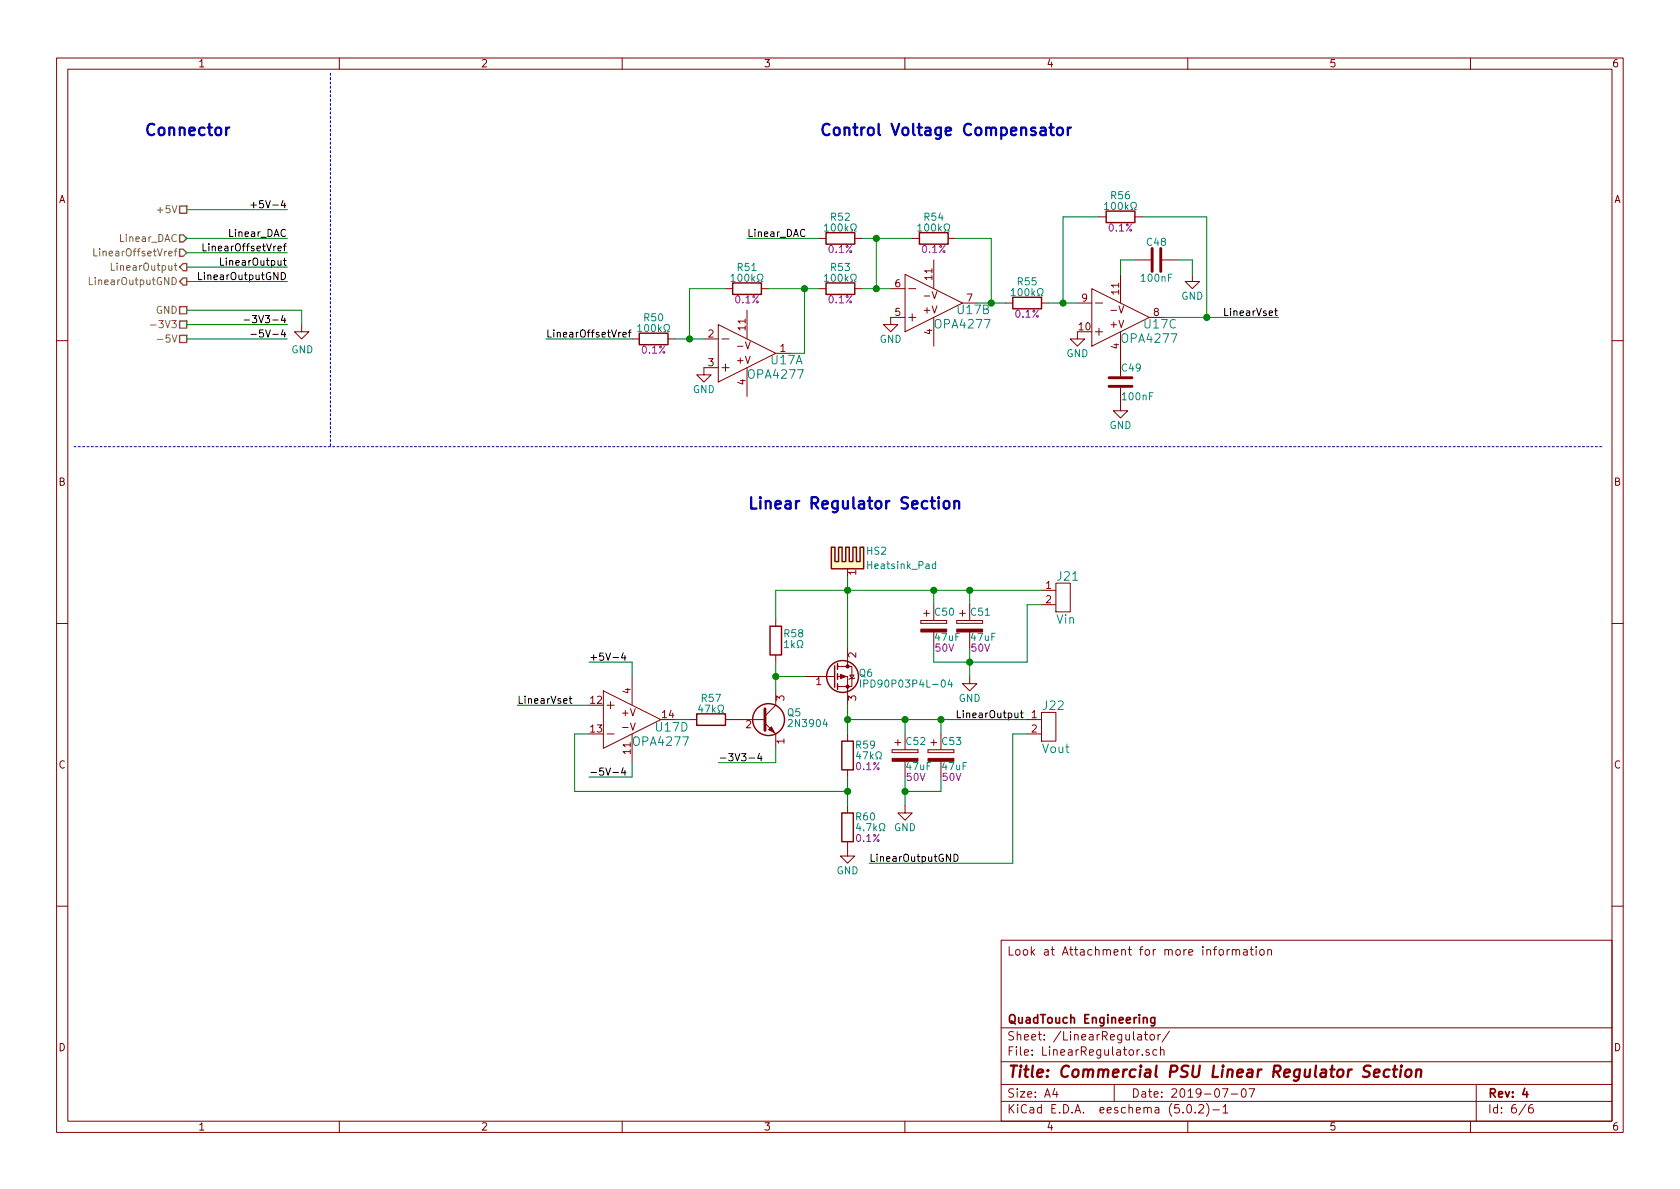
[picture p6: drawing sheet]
EESchema Schematic File Version 4
LIBS:Version 4-cache
EELAYER 26 0
EELAYER END
$Descr A4 11693 8268
encoding utf-8
Sheet 6 6
Title "Commercial PSU Linear Regulator Section"
Date "2019-07-07"
Rev "4"
Comp "QuadTouch Engineering"
Comment1 ""
Comment2 ""
Comment3 ""
Comment4 "Look at Attachment for more information"
$EndDescr
$Comp
L Device:Q_PMOS_GDS Q6
U 1 1
P 5800 4700
F 0 "Q6" H 5975 4725 50  0000 L CNN
F 1 "IPD90P03P4L-04" H 5975 4650 50  0000 L CNN
F 2 "TO_SOT_Packages_SMD:TO-252-3_TabPin2" H 6000 4800 50  0001 C CNN
F 3 "~" H 5800 4700 50  0001 C CNN
	1    5800 4700
	1    0    0    -1  
$EndComp
$Comp
L Device:R R59
U 1 1
P 5900 5250
F 0 "R59" H 5950 5325 50  0000 L CNN
F 1 "47kΩ" H 5950 5250 50  0000 L CNN
F 2 "Resistors_SMD:R_0603_HandSoldering" V 5830 5250 50  0001 C CNN
F 3 "~" H 5900 5250 50  0001 C CNN
F 4 "0.1%" H 5950 5175 50  0000 L CNN "Tolerance"
	1    5900 5250
	1    0    0    -1  
$EndComp
$Comp
L Device:R R60
U 1 1
P 5900 5750
F 0 "R60" H 5950 5825 50  0000 L CNN
F 1 "4.7kΩ" H 5950 5750 50  0000 L CNN
F 2 "Resistors_SMD:R_0603_HandSoldering" V 5830 5750 50  0001 C CNN
F 3 "~" H 5900 5750 50  0001 C CNN
F 4 "0.1%" H 5950 5675 50  0000 L CNN "Tolerance"
	1    5900 5750
	1    0    0    -1  
$EndComp
Text Label 6050 6000 0    50   ~ 0
LinearOutputGND
$Comp
L Device:R R58
U 1 1
P 5400 4450
F 0 "R58" H 5450 4500 50  0000 L CNN
F 1 "1kΩ" H 5450 4425 50  0000 L CNN
F 2 "Resistors_SMD:R_0603_HandSoldering" V 5330 4450 50  0001 C CNN
F 3 "~" H 5400 4450 50  0001 C CNN
F 4 "0.1%" H 5450 4375 50  0001 L CNN "Tolerance"
	1    5400 4450
	1    0    0    -1  
$EndComp
$Comp
L Device:Q_NPN_EBC Q5
U 1 1
P 5300 5000
F 0 "Q5" H 5475 5050 50  0000 L CNN
F 1 "2N3904" H 5475 4975 50  0000 L CNN
F 2 "CustomFootprint:TO-92_Inline_Wide" H 5500 5100 50  0001 C CNN
F 3 "~" H 5300 5000 50  0001 C CNN
	1    5300 5000
	1    0    0    -1  
$EndComp
Wire Wire Line
	5400 4600 5400 4700
Connection ~ 5400 4700
Wire Wire Line
	5400 4700 5400 4800
Wire Wire Line
	5400 4700 5600 4700
$Comp
L Device:R R57
U 1 1
P 4950 5000
F 0 "R57" V 4800 5000 50  0000 C CNN
F 1 "47kΩ" V 4875 5000 50  0000 C CNN
F 2 "Resistors_SMD:R_0603_HandSoldering" V 4880 5000 50  0001 C CNN
F 3 "~" H 4950 5000 50  0001 C CNN
	1    4950 5000
	0    1    1    0   
$EndComp
$Comp
L Custom_Library:LM324 U?
U 4 1
P 4400 5000
AR Path="/5D0E99D9/5D0F9934" Ref="U?"  Part="3" 
AR Path="/5D3C05D4/5D0F9934" Ref="U17"  Part="4" 
F 0 "U17" H 4675 4950 60  0000 C CNN
F 1 "OPA4277" H 4600 4850 60  0000 C CNN
F 2 "Housings_SOIC:SOIC-14_3.9x8.7mm_Pitch1.27mm" H 4400 5000 60  0001 C CNN
F 3 "" H 4400 5000 60  0000 C CNN
	4    4400 5000
	1    0    0    -1  
$EndComp
Wire Wire Line
	4100 5100 4000 5100
Wire Wire Line
	4000 5100 4000 5500
$Comp
L Custom_Library:LM324 U?
U 3 1
P 7800 2200
AR Path="/5D0E99D9/5D0F9B97" Ref="U?"  Part="3" 
AR Path="/5D3C05D4/5D0F9B97" Ref="U17"  Part="3" 
F 0 "U17" H 8075 2250 60  0000 C CNN
F 1 "OPA4277" H 8000 2350 60  0000 C CNN
F 2 "Housings_SOIC:SOIC-14_3.9x8.7mm_Pitch1.27mm" H 7800 2200 60  0001 C CNN
F 3 "" H 7800 2200 60  0000 C CNN
	3    7800 2200
	1    0    0    1   
$EndComp
$Comp
L Device:R R56
U 1 1
P 7800 1500
F 0 "R56" V 7650 1500 50  0000 C CNN
F 1 "100kΩ" V 7725 1500 50  0000 C CNN
F 2 "Resistors_SMD:R_0603_HandSoldering" V 7730 1500 50  0001 C CNN
F 3 "~" H 7800 1500 50  0001 C CNN
F 4 "0.1%" V 7875 1500 50  0000 C CNN "Tolerance"
	1    7800 1500
	0    1    1    0   
$EndComp
$Comp
L Device:R R55
U 1 1
P 7150 2100
F 0 "R55" V 7000 2100 50  0000 C CNN
F 1 "100kΩ" V 7075 2100 50  0000 C CNN
F 2 "Resistors_SMD:R_0603_HandSoldering" V 7080 2100 50  0001 C CNN
F 3 "~" H 7150 2100 50  0001 C CNN
F 4 "0.1%" V 7225 2100 50  0000 C CNN "Tolerance"
	1    7150 2100
	0    1    1    0   
$EndComp
Wire Wire Line
	7300 2100 7400 2100
Wire Wire Line
	7400 1500 7650 1500
Connection ~ 7400 2100
Wire Wire Line
	7400 2100 7500 2100
$Comp
L power:GND #PWR0145
U 1 1
P 7500 2300
F 0 "#PWR0145" H 7500 2050 50  0001 C CNN
F 1 "GND" H 7500 2150 50  0000 C CNN
F 2 "" H 7500 2300 50  0001 C CNN
F 3 "" H 7500 2300 50  0001 C CNN
	1    7500 2300
	1    0    0    -1  
$EndComp
$Comp
L Device:C C49
U 1 1
P 7800 2650
F 0 "C49" H 7800 2750 50  0000 L CNN
F 1 "100nF" H 7800 2550 50  0000 L CNN
F 2 "Capacitors_SMD:C_0603_HandSoldering" H 7838 2500 50  0001 C CNN
F 3 "~" H 7800 2650 50  0001 C CNN
	1    7800 2650
	1    0    0    -1  
$EndComp
$Comp
L power:GND #PWR0146
U 1 1
P 7800 2800
F 0 "#PWR0146" H 7800 2550 50  0001 C CNN
F 1 "GND" H 7800 2650 50  0000 C CNN
F 2 "" H 7800 2800 50  0001 C CNN
F 3 "" H 7800 2800 50  0001 C CNN
	1    7800 2800
	1    0    0    -1  
$EndComp
$Comp
L Custom_Library:LM324 U?
U 2 1
P 6500 2100
AR Path="/5D0E99D9/5D0FB57B" Ref="U?"  Part="3" 
AR Path="/5D3C05D4/5D0FB57B" Ref="U17"  Part="2" 
F 0 "U17" H 6775 2150 60  0000 C CNN
F 1 "OPA4277" H 6700 2250 60  0000 C CNN
F 2 "Housings_SOIC:SOIC-14_3.9x8.7mm_Pitch1.27mm" H 6500 2100 60  0001 C CNN
F 3 "" H 6500 2100 60  0000 C CNN
	2    6500 2100
	1    0    0    1   
$EndComp
$Comp
L Device:R R54
U 1 1
P 6500 1650
F 0 "R54" V 6350 1650 50  0000 C CNN
F 1 "100kΩ" V 6425 1650 50  0000 C CNN
F 2 "Resistors_SMD:R_0603_HandSoldering" V 6430 1650 50  0001 C CNN
F 3 "~" H 6500 1650 50  0001 C CNN
F 4 "0.1%" V 6575 1650 50  0000 C CNN "Tolerance"
	1    6500 1650
	0    1    1    0   
$EndComp
$Comp
L Device:R R53
U 1 1
P 5850 2000
F 0 "R53" V 5700 2000 50  0000 C CNN
F 1 "100kΩ" V 5775 2000 50  0000 C CNN
F 2 "Resistors_SMD:R_0603_HandSoldering" V 5780 2000 50  0001 C CNN
F 3 "~" H 5850 2000 50  0001 C CNN
F 4 "0.1%" V 5925 2000 50  0000 C CNN "Tolerance"
	1    5850 2000
	0    1    1    0   
$EndComp
$Comp
L Device:R R52
U 1 1
P 5850 1650
F 0 "R52" V 5700 1650 50  0000 C CNN
F 1 "100kΩ" V 5775 1650 50  0000 C CNN
F 2 "Resistors_SMD:R_0603_HandSoldering" V 5780 1650 50  0001 C CNN
F 3 "~" H 5850 1650 50  0001 C CNN
F 4 "0.1%" V 5925 1650 50  0000 C CNN "Tolerance"
	1    5850 1650
	0    1    1    0   
$EndComp
Wire Wire Line
	6000 1650 6100 1650
Text HLabel 1300 1650 0    50   Input ~ 0
Linear_DAC
$Comp
L Device:CP C?
U 1 1
P 6300 5250
AR Path="/5D0E99D9/5D12347C" Ref="C?"  Part="1" 
AR Path="/5D3C05D4/5D12347C" Ref="C52"  Part="1" 
F 0 "C52" H 6300 5350 50  0000 L CNN
F 1 "47uF" H 6300 5175 50  0000 L CNN
F 2 "CustomFootprint:Radial-6mm-Pitch-2.5mm-Pin-0.6mm" H 6338 5100 50  0001 C CNN
F 3 "~" H 6300 5250 50  0001 C CNN
F 4 "50V" H 6375 5100 50  0000 C CNN "Voltage"
	1    6300 5250
	1    0    0    -1  
$EndComp
$Comp
L power:GND #PWR?
U 1 1
P 6300 5600
AR Path="/5D0E99D9/5D123483" Ref="#PWR?"  Part="1" 
AR Path="/5D3C05D4/5D123483" Ref="#PWR0150"  Part="1" 
F 0 "#PWR0150" H 6300 5350 50  0001 C CNN
F 1 "GND" H 6300 5450 50  0000 C CNN
F 2 "" H 6300 5600 50  0001 C CNN
F 3 "" H 6300 5600 50  0001 C CNN
	1    6300 5600
	1    0    0    -1  
$EndComp
Wire Wire Line
	6300 5600 6300 5500
Wire Wire Line
	6300 5500 6550 5500
Wire Wire Line
	6550 5500 6550 5400
Connection ~ 6300 5500
Wire Wire Line
	6300 5500 6300 5400
Wire Wire Line
	6550 5100 6550 5000
Wire Wire Line
	6550 5000 6300 5000
Wire Wire Line
	6300 5100 6300 5000
Connection ~ 6300 5000
Wire Wire Line
	6300 5000 5900 5000
$Comp
L Device:CP C?
U 1 1
P 6550 5250
AR Path="/5D0E99D9/5D123494" Ref="C?"  Part="1" 
AR Path="/5D3C05D4/5D123494" Ref="C53"  Part="1" 
F 0 "C53" H 6550 5350 50  0000 L CNN
F 1 "47uF" H 6550 5175 50  0000 L CNN
F 2 "CustomFootprint:Radial-6mm-Pitch-2.5mm-Pin-0.6mm" H 6588 5100 50  0001 C CNN
F 3 "~" H 6550 5250 50  0001 C CNN
F 4 "50V" H 6625 5100 50  0000 C CNN "Voltage"
	1    6550 5250
	1    0    0    -1  
$EndComp
$Comp
L Custom_Library:Header_1X2 J?
U 1 1
P 7250 5050
AR Path="/5D0E99D9/5D12349B" Ref="J?"  Part="1" 
AR Path="/5D3C05D4/5D12349B" Ref="J22"  Part="1" 
F 0 "J22" H 7250 5200 60  0000 R CNN
F 1 "Vout" H 7250 4900 60  0000 R CNN
F 2 "CustomFootprint:Terminal_Block-5mm" H 7250 5050 60  0001 C CNN
F 3 "" H 7250 5050 60  0000 C CNN
	1    7250 5050
	-1   0    0    -1  
$EndComp
Text Label 6650 5000 0    50   ~ 0
LinearOutput
Wire Wire Line
	6550 5000 7150 5000
Connection ~ 6550 5000
Wire Wire Line
	7150 5100 7050 5100
Wire Wire Line
	7050 5100 7050 6000
Wire Wire Line
	5200 1650 5700 1650
$Comp
L Custom_Library:LM324 U?
U 1 1
P 5200 2450
AR Path="/5D0E99D9/5D131DBE" Ref="U?"  Part="3" 
AR Path="/5D3C05D4/5D131DBE" Ref="U17"  Part="1" 
F 0 "U17" H 5475 2500 60  0000 C CNN
F 1 "OPA4277" H 5400 2600 60  0000 C CNN
F 2 "Housings_SOIC:SOIC-14_3.9x8.7mm_Pitch1.27mm" H 5200 2450 60  0001 C CNN
F 3 "" H 5200 2450 60  0000 C CNN
	1    5200 2450
	1    0    0    1   
$EndComp
$Comp
L Device:R R51
U 1 1
P 5200 2000
F 0 "R51" V 5050 2000 50  0000 C CNN
F 1 "100kΩ" V 5125 2000 50  0000 C CNN
F 2 "Resistors_SMD:R_0603_HandSoldering" V 5130 2000 50  0001 C CNN
F 3 "~" H 5200 2000 50  0001 C CNN
F 4 "0.1%" V 5275 2000 50  0000 C CNN "Tolerance"
	1    5200 2000
	0    1    1    0   
$EndComp
Wire Wire Line
	5600 2450 5500 2450
$Comp
L Device:R R50
U 1 1
P 4550 2350
F 0 "R50" V 4400 2350 50  0000 C CNN
F 1 "100kΩ" V 4475 2350 50  0000 C CNN
F 2 "Resistors_SMD:R_0603_HandSoldering" V 4480 2350 50  0001 C CNN
F 3 "~" H 4550 2350 50  0001 C CNN
F 4 "0.1%" V 4625 2350 50  0000 C CNN "Tolerance"
	1    4550 2350
	0    1    1    0   
$EndComp
Wire Wire Line
	4700 2350 4800 2350
Wire Wire Line
	4800 2000 5050 2000
Connection ~ 4800 2350
Wire Wire Line
	4800 2350 4900 2350
$Comp
L power:GND #PWR0151
U 1 1
P 4900 2550
F 0 "#PWR0151" H 4900 2300 50  0001 C CNN
F 1 "GND" H 4900 2400 50  0000 C CNN
F 2 "" H 4900 2550 50  0001 C CNN
F 3 "" H 4900 2550 50  0001 C CNN
	1    4900 2550
	1    0    0    -1  
$EndComp
Wire Wire Line
	6650 1650 6900 1650
Connection ~ 6100 1650
Wire Wire Line
	6100 1650 6350 1650
$Comp
L Device:C C48
U 1 1
P 8050 1800
F 0 "C48" V 7925 1800 50  0000 C CNN
F 1 "100nF" V 8175 1800 50  0000 C CNN
F 2 "Capacitors_SMD:C_0603_HandSoldering" H 8088 1650 50  0001 C CNN
F 3 "~" H 8050 1800 50  0001 C CNN
	1    8050 1800
	0    1    1    0   
$EndComp
Wire Wire Line
	8400 1500 8400 2200
Wire Wire Line
	7400 1500 7400 2100
Wire Wire Line
	7900 1800 7800 1800
Wire Wire Line
	7800 1800 7800 1900
$Comp
L power:GND #PWR0152
U 1 1
P 8300 1900
F 0 "#PWR0152" H 8300 1650 50  0001 C CNN
F 1 "GND" H 8300 1750 50  0000 C CNN
F 2 "" H 8300 1900 50  0001 C CNN
F 3 "" H 8300 1900 50  0001 C CNN
	1    8300 1900
	1    0    0    -1  
$EndComp
Wire Wire Line
	8200 1800 8300 1800
Wire Wire Line
	8300 1800 8300 1900
Wire Wire Line
	8100 2200 8400 2200
Connection ~ 8400 2200
Wire Wire Line
	7950 1500 8400 1500
$Comp
L power:GND #PWR0153
U 1 1
P 6200 2200
F 0 "#PWR0153" H 6200 1950 50  0001 C CNN
F 1 "GND" H 6200 2050 50  0000 C CNN
F 2 "" H 6200 2200 50  0001 C CNN
F 3 "" H 6200 2200 50  0001 C CNN
	1    6200 2200
	1    0    0    -1  
$EndComp
$Comp
L Device:CP C?
U 1 1
P 6500 4350
AR Path="/5D0E99D9/5D167733" Ref="C?"  Part="1" 
AR Path="/5D3C05D4/5D167733" Ref="C50"  Part="1" 
F 0 "C50" H 6500 4450 50  0000 L CNN
F 1 "47uF" H 6500 4275 50  0000 L CNN
F 2 "CustomFootprint:Radial-6mm-Pitch-2.5mm-Pin-0.6mm" H 6538 4200 50  0001 C CNN
F 3 "~" H 6500 4350 50  0001 C CNN
F 4 "50V" H 6575 4200 50  0000 C CNN "Voltage"
	1    6500 4350
	1    0    0    -1  
$EndComp
$Comp
L power:GND #PWR?
U 1 1
P 6750 4700
AR Path="/5D0E99D9/5D167739" Ref="#PWR?"  Part="1" 
AR Path="/5D3C05D4/5D167739" Ref="#PWR0154"  Part="1" 
F 0 "#PWR0154" H 6750 4450 50  0001 C CNN
F 1 "GND" H 6750 4550 50  0000 C CNN
F 2 "" H 6750 4700 50  0001 C CNN
F 3 "" H 6750 4700 50  0001 C CNN
	1    6750 4700
	1    0    0    -1  
$EndComp
Wire Wire Line
	6500 4600 6750 4600
Wire Wire Line
	6750 4600 6750 4500
Wire Wire Line
	6500 4600 6500 4500
Wire Wire Line
	6750 4200 6750 4100
Wire Wire Line
	6750 4100 6500 4100
Wire Wire Line
	6500 4200 6500 4100
Connection ~ 6500 4100
$Comp
L Device:CP C?
U 1 1
P 6750 4350
AR Path="/5D0E99D9/5D16774A" Ref="C?"  Part="1" 
AR Path="/5D3C05D4/5D16774A" Ref="C51"  Part="1" 
F 0 "C51" H 6750 4450 50  0000 L CNN
F 1 "47uF" H 6750 4275 50  0000 L CNN
F 2 "CustomFootprint:Radial-6mm-Pitch-2.5mm-Pin-0.6mm" H 6788 4200 50  0001 C CNN
F 3 "~" H 6750 4350 50  0001 C CNN
F 4 "50V" H 6825 4200 50  0000 C CNN "Voltage"
	1    6750 4350
	1    0    0    -1  
$EndComp
Wire Wire Line
	6750 4700 6750 4600
Connection ~ 6750 4600
Wire Wire Line
	5900 4100 5400 4100
Wire Wire Line
	5400 4100 5400 4300
Wire Wire Line
	5900 4100 5900 4500
$Comp
L Custom_Library:Header_1X2 J?
U 1 1
P 7350 4150
AR Path="/5D0E99D9/5D1769FF" Ref="J?"  Part="1" 
AR Path="/5D3C05D4/5D1769FF" Ref="J21"  Part="1" 
F 0 "J21" H 7350 4300 60  0000 R CNN
F 1 "Vin" H 7350 4000 60  0000 R CNN
F 2 "CustomFootprint:Terminal_Block-5mm" H 7350 4150 60  0001 C CNN
F 3 "" H 7350 4150 60  0000 C CNN
	1    7350 4150
	-1   0    0    -1  
$EndComp
Wire Wire Line
	7150 4200 7150 4600
Wire Wire Line
	7150 4200 7250 4200
Wire Wire Line
	6750 4600 7150 4600
Wire Wire Line
	7250 4100 6750 4100
Connection ~ 6750 4100
Text Label 3600 4900 0    50   ~ 0
LinearVset
Wire Wire Line
	3600 4900 4100 4900
Text Label 8900 2200 2    50   ~ 0
LinearVset
Wire Wire Line
	8400 2200 8900 2200
Wire Wire Line
	5900 4900 5900 5000
Wire Wire Line
	5900 5000 5900 5100
Connection ~ 5900 5000
Text Notes 1000 950  0    79   ~ 16
Connector
Text HLabel 1300 1450 0    50   UnSpc ~ 0
+5V
Text HLabel 1300 2150 0    50   UnSpc ~ 0
GND
Text HLabel 1300 2250 0    50   UnSpc ~ 0
-3V3
Text HLabel 1300 2350 0    50   UnSpc ~ 0
-5V
Text HLabel 1300 1950 0    50   Output ~ 0
LinearOutputGND
$Comp
L power:GND #PWR0157
U 1 1
P 2100 2250
F 0 "#PWR0157" H 2100 2000 50  0001 C CNN
F 1 "GND" H 2105 2077 50  0000 C CNN
F 2 "" H 2100 2250 50  0001 C CNN
F 3 "" H 2100 2250 50  0001 C CNN
	1    2100 2250
	1    0    0    -1  
$EndComp
Text Label 2000 1950 2    50   ~ 0
LinearOutputGND
Wire Wire Line
	2000 1950 1300 1950
Text HLabel 1300 1750 0    50   Input ~ 0
LinearOffsetVref
Text Label 2000 1750 2    50   ~ 0
LinearOffsetVref
Wire Wire Line
	2000 1750 1300 1750
Text Label 3800 2350 0    50   ~ 0
LinearOffsetVref
Text Notes 5700 950  0    79   ~ 16
Control Voltage Compensator
Wire Notes Line
	11150 3100 500  3100
Wire Notes Line
	2300 500  2300 3100
Text Notes 5200 3550 0    79   ~ 16
Linear Regulator Section
Text HLabel 1300 1850 0    50   Output ~ 0
LinearOutput
Text Label 2000 1850 2    50   ~ 0
LinearOutput
Wire Wire Line
	2000 1850 1300 1850
Text Label 2000 1650 2    50   ~ 0
Linear_DAC
Wire Wire Line
	2000 1650 1300 1650
Text Label 5200 1650 0    50   ~ 0
Linear_DAC
Wire Wire Line
	3800 2350 4400 2350
$Comp
L power:GND #PWR?
U 1 1
P 5900 5900
AR Path="/5D0E99D9/5DD0EAA0" Ref="#PWR?"  Part="1" 
AR Path="/5D3C05D4/5DD0EAA0" Ref="#PWR0212"  Part="1" 
F 0 "#PWR0212" H 5900 5650 50  0001 C CNN
F 1 "GND" H 5900 5750 50  0000 C CNN
F 2 "" H 5900 5900 50  0001 C CNN
F 3 "" H 5900 5900 50  0001 C CNN
	1    5900 5900
	1    0    0    -1  
$EndComp
Wire Wire Line
	6050 6000 7050 6000
Wire Wire Line
	5900 4100 6500 4100
Connection ~ 5900 4100
Wire Wire Line
	6000 2000 6100 2000
Wire Wire Line
	6800 2100 6900 2100
Wire Wire Line
	6900 1650 6900 2100
Connection ~ 6900 2100
Wire Wire Line
	6900 2100 7000 2100
Wire Wire Line
	6100 1650 6100 2000
Connection ~ 6100 2000
Wire Wire Line
	6100 2000 6200 2000
Wire Wire Line
	5350 2000 5600 2000
Wire Wire Line
	4800 2000 4800 2350
Wire Wire Line
	5600 2000 5600 2450
Connection ~ 5600 2000
Wire Wire Line
	5600 2000 5700 2000
Wire Wire Line
	5900 5400 5900 5500
Wire Wire Line
	4700 5000 4800 5000
Wire Wire Line
	4000 5500 5900 5500
Connection ~ 5900 5500
Wire Wire Line
	5900 5500 5900 5600
$Comp
L Mechanical:Heatsink_Pad HS2
U 1 1
P 5900 3900
F 0 "HS2" H 6025 3975 50  0000 L CNN
F 1 "Heatsink_Pad" H 6025 3875 50  0000 L CNN
F 2 "CustomFootprint:Heatsink_SMD_D2PAK" H 5912 3850 50  0001 C CNN
F 3 "~" H 5912 3850 50  0001 C CNN
	1    5900 3900
	1    0    0    -1  
$EndComp
Wire Wire Line
	5900 4000 5900 4100
Wire Wire Line
	2100 2250 2100 2150
Wire Wire Line
	1300 2150 2100 2150
Text Label 2000 2250 2    50   ~ 0
-3V3-4
Text Label 2000 2350 2    50   ~ 0
-5V-4
Wire Wire Line
	2000 2350 1300 2350
Wire Wire Line
	1300 2250 2000 2250
Text Label 2000 1450 2    50   ~ 0
+5V-4
Wire Wire Line
	1300 1450 2000 1450
Text Label 4100 4600 0    50   ~ 0
+5V-4
Wire Wire Line
	4400 4600 4400 4700
Text Label 4100 5400 0    50   ~ 0
-5V-4
Wire Wire Line
	4400 5400 4400 5300
Text Label 5000 5300 0    50   ~ 0
-3V3-4
Wire Wire Line
	5400 5200 5400 5300
Wire Wire Line
	4100 4600 4400 4600
Wire Wire Line
	4100 5400 4400 5400
Wire Wire Line
	5000 5300 5400 5300
$EndSCHEMATC
